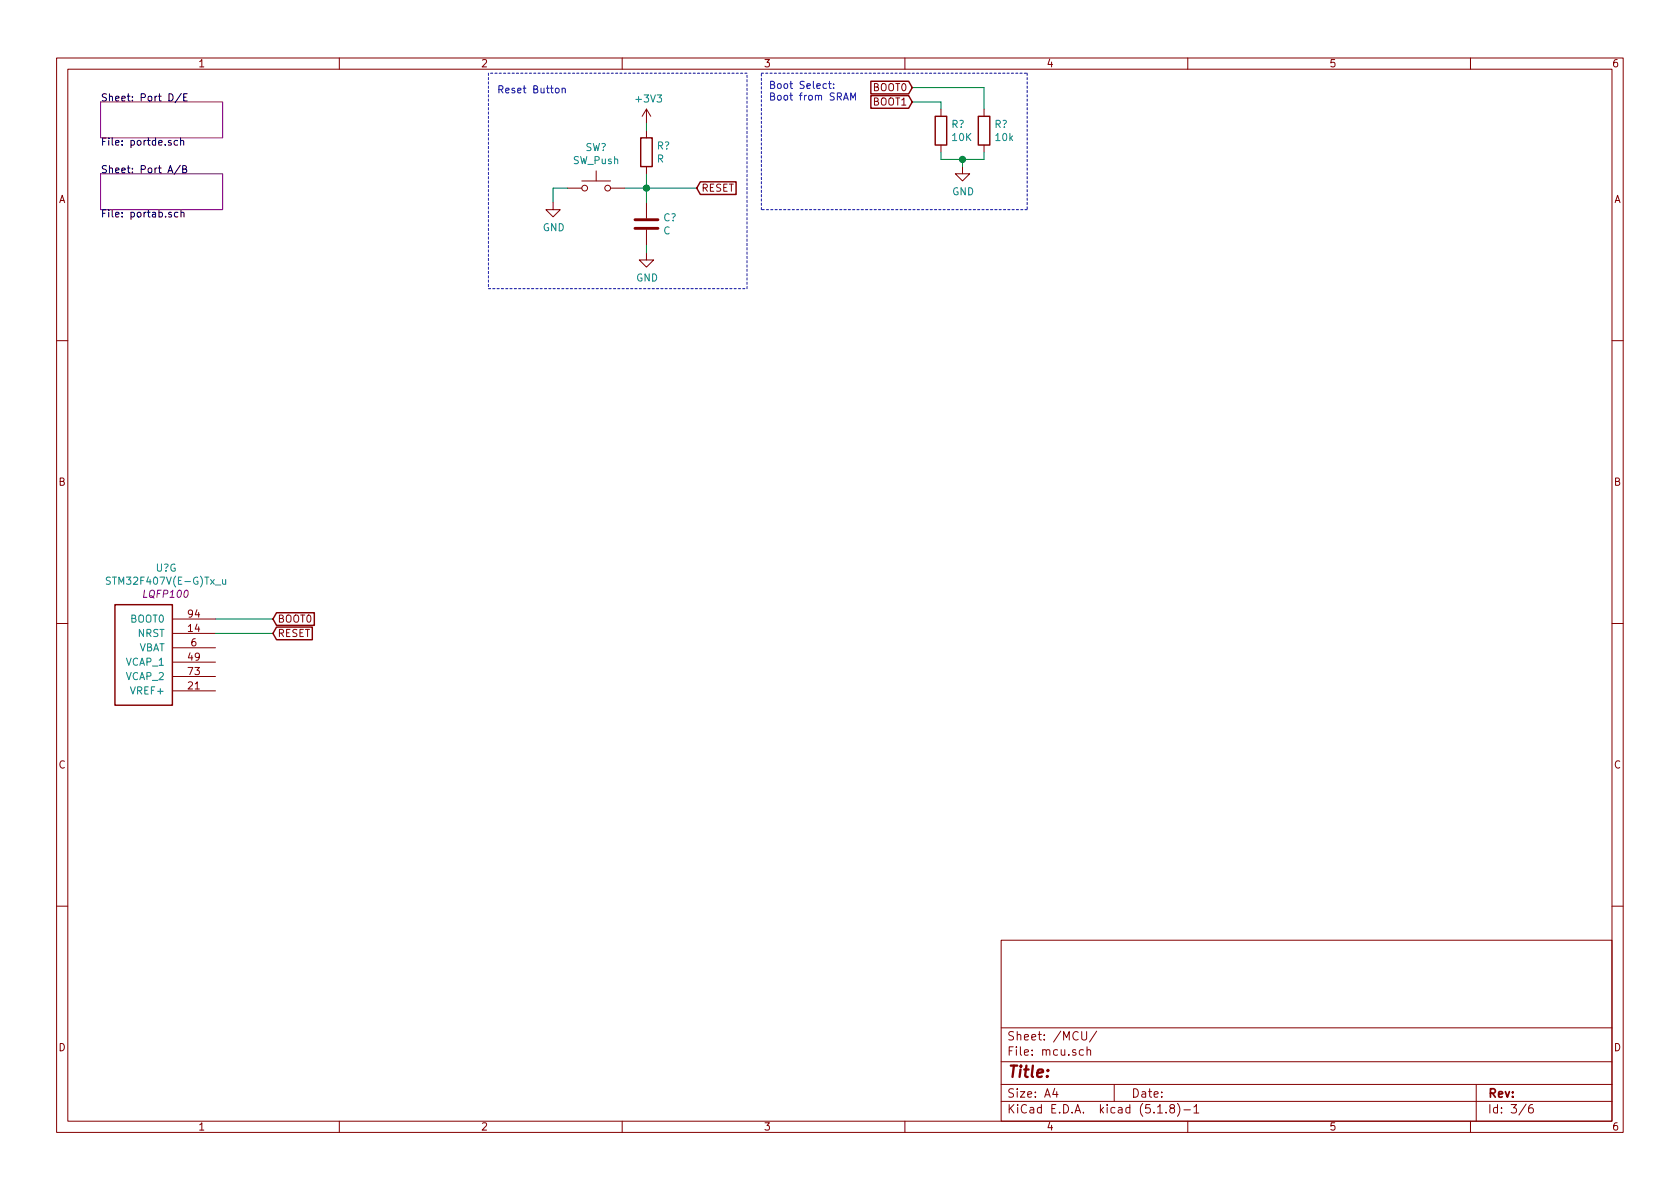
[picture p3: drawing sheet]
<svg xmlns="http://www.w3.org/2000/svg" width="297mm" height="210mm" viewBox="0 0 297 210" stroke-linecap="round" stroke-linejoin="round" font-family="sans-serif">
<g fill="none" stroke="#840000" stroke-width=".18">
<path d="M10 10.3h277v189.9h-277zM12 12.2h273v186.1h-273zM60 10.3v1.9M110 10.3v1.9M114.3 19.3v2.5M114.3 19.3l-.8 1.3M114.3 19.3l.8 1.3M160 10.3v1.9M166.4 19.3v1.3M174 19.3v1.3M210 10.3v1.9M260 10.3v1.9"/>
<path d="M97.8 35.8v1.3h1.3l-1.3 1.2-1.3-1.2h1.3M100.3 33.3h2.6M102.9 32h5M105.4 30.2v1.8M107.9 33.3h2.6M114.3 23.1v1.3M114.3 29.5v1.2M114.3 35.8v2.8M166.4 25.6v1.3M170.2 29.5v1.2h1.2l-1.2 1.3-1.3-1.3h1.3M174 25.6v1.3M114.3 44.7v1.3h1.3l-1.3 1.2-1.3-1.2h1.3"/>
<path d="M114.3 40.6v2.8M10 60.2h2M285 60.2h2M10 110.3h2M30.5 109.5h7.6M30.5 112h7.6M30.5 114.5h7.6M30.5 117.1h7.6M30.5 119.6h7.6M285 110.3h2M30.5 122.2h7.6M10 160.2h2"/>
<path d="M177 166.3h108v32h-108zM285 160.2h2M60 198.3v1.9M110 198.3v1.9M160 198.3v1.9M177 194.8h108M177 191.8h108M177 187.8h108M177 181.8h108M186.5 192.5l-.4 1h1M186.8 193v1M191.3 182.4v1.2l.3 .3h.2l.3-.3v-1.2"/>
<path d="M191.6 185.7l-.5-.1-.3 .3 .1 .6 .2 .1 .5-.1M192.2 185.7l.2-.1 .4 .1v.9M192.2 185.1v1.5M193.9 182.3l-1.3 2M197 191.8v3M204.7 196.8h.8M206.2 196.7v.1M207.1 196l-.3-.3 .2-.3a.48 .48 0 0 1 .6 .1l-.1 .4a.52 .52 0 0 0-.6 .2 .52 .52 0 0 0 .1 .6l.4 .1 .2-.1 .1-.4-.3-.3M208.2 195.1a1.71 1.71 0 0 1 0 2.3M209.3 196.3h1.2M210 198.3v1.9M211.1 195.8l.4-.5v1.5"/>
<path d="M211.1 196.8h.9M260 198.3v1.9M261 191.8v6.5M269.8 195.2l-1.2 2M271 195.3a.62 .62 0 0 0-.7 .7v.7l.3 .1 .4-.1 .1-.5-.1-.2-.4-.1-.3 .3"/>
<circle cx="103.4" cy="33.3" r=".51"/>
<circle cx="107.4" cy="33.3" r=".51"/>
</g>
<path d="M17.8 18h21.6v6.4h-21.6zM17.8 30.7h21.6v6.4h-21.6z" fill="none" stroke="#840084" stroke-width=".18"/>
<g fill="none" stroke="#000" stroke-width=".18">
<path d="M29.9 16.6a.64 .64 0 0 1 .7 .6 .64 .64 0 0 1-.7 .7zM32.1 16.5l-1.1 1.7M32.5 17.2h.4M33.1 16.6h-.6v1.3h.6M29.7 30.6l.4-1.3 .5 1.3M31.4 24.9l-.4-.1-.2 .3 .1 .5h.5M31.4 37.6l-.3-.1-.3 .3 .2 .5h.4M31.9 29.2l-1.1 1.7M31.9 25l.2-.2 .3 .1 .1 .8M31.9 24.4v1.3M32 37.7l.2-.2 .3 .1v.8M32 37.1v1.3"/>
<path d="M32.3 29.9l.5-.1 .2-.2-.1-.2-.6-.1v1.3h.5l.2-.2v-.3l-.3-.2"/>
</g>
<path d="M154 16.9h6.7l.6 1.1-.6 1.1h-6.7zM154 14.4h6.7l.6 1.1-.6 1.1h-6.7zM113.3 24.4h2v5.1h-2zM123.8 32.2h6.3v2.2h-6.3l-.6-1.1zM165.4 20.6h2v5h-2zM173 20.6h2v5h-2zM20.3 106.9h10.2v17.8h-10.2zM48.9 110.9h6.3v2.2h-6.3l-.6-1.1zM48.9 108.4h6.7v2.2h-6.7l-.6-1.1z" fill="none" stroke="#840000" stroke-width=".25"/>
<path d="M112.3 38.9h4M112.3 40.4h4" fill="none" stroke="#840000" stroke-width=".51"/>
<path d="M19.5 102.1h-.5l-.2 .1v.3l.6 .3 .1 .3-.2 .2h-.5M39.3 102.5l.1 .8h.3l.2-.1M39.9 102.5v.8" fill="none" stroke="#008484" stroke-width=".18"/>
<path d="M86.4 12.9v38.1M132.1 12.9h-45.7M134.6 12.9h47M181.6 12.9v24.2M134.6 37.1v-24.2M181.6 37.1h-47M86.4 51h45.7M132.1 51v-38.1" fill="none" stroke="#0000c2" stroke-width=".18" stroke-dasharray=".4 .4"/>
<path d="M161.3 18h5.1v1.3M161.3 15.5h12.7v3.8M100.3 33.3h-2.5v2.5M110.5 33.3h12.7M114.3 21.8v1.3M114.3 30.7v5.1M166.4 26.9v1.3h7.6v-1.3M170.2 28.2v1.3M114.3 43.4v1.3M38.1 112h10.2M38.1 109.5h10.2" fill="none" stroke="#008400" stroke-width=".18"/>
<path d="M88.2 15.8h.6l.1-.5-.2-.1h-.5v1.2M88.5 15.8l.4 .6M146.1 14.9l-.4-.1-.2 .2 .1 .6h.5M146.5 14.8h.5M146.7 14.4v1.1l.3 .1M147.4 15.5v.1M147.4 14.9v.1M149.1 17.7l.5-1.3 .4 1.3M149.3 17.3h.6M150.4 17.7v-1.3l.4 .9 .5-.9v1.3" fill="none" stroke="#0000c2" stroke-width=".18"/>
<g fill="#008400" stroke="#008400" stroke-width=".25">
<circle cx="114.3" cy="33.3" r=".51"/>
<circle cx="170.2" cy="28.2" r=".51"/>
</g>
<text font-size="2.8" fill="#840000" x="178" y="190.5">Title:</text>
<g font-size="2.1" fill="#840000">
<text x="178" y="184">Sheet: /MCU/</text>
<text x="178" y="186.7">File: mcu.sch</text>
<text x="178" y="196.9">KiCad E.D.A. kicad (5.1.8)-1</text>
<text x="178" y="194.1">Size: A4</text>
<text x="200" y="194.1">Date:</text>
<text x="263" y="194.1">Rev:</text>
<text x="263" y="196.9">Id: 3/6</text>
</g>
<g font-size="1.8" fill="#840000">
<text x="35" y="11.9">1</text>
<text x="85" y="11.9">2</text>
<text x="135" y="11.9">3</text>
<text x="185" y="11.9">4</text>
<text x="235" y="11.9">5</text>
<text x="285" y="11.9">6</text>
<text x="154.4" y="16.1">BOOT0</text>
<text x="154.4" y="18.7">BOOT1</text>
<text x="10.4" y="35.9">A</text>
<text x="124" y="33.9">RESET</text>
<text x="285.4" y="35.9">A</text>
<text x="10.4" y="85.9">B</text>
<text x="285.4" y="85.9">B</text>
<text x="33.3" y="109.2">94</text>
<text x="33.3" y="111.8">14</text>
<text x="49" y="112.6">RESET</text>
<text x="49" y="110.1">BOOT0</text>
<text x="33.3" y="116.8">49</text>
<text x="33.3" y="119.4">73</text>
<text x="33.8" y="114.3">6</text>
<text x="33.3" y="121.9">21</text>
<text x="10.4" y="135.9">C</text>
<text x="285.4" y="135.9">C</text>
<text x="10.4" y="185.9">D</text>
<text x="285.4" y="185.9">D</text>
<text x="35" y="199.9">1</text>
<text x="85" y="199.9">2</text>
<text x="135" y="199.9">3</text>
<text x="185" y="199.9">4</text>
<text x="235" y="199.9">5</text>
<text x="285" y="199.9">6</text>
</g>
<g font-size="1.8">
<text x="17.8" y="17.9">Sheet: Port D/E</text>
<text x="17.8" y="25.7">File: portde.sch</text>
<text x="17.8" y="30.6">Sheet: Port A/B</text>
<text x="17.8" y="38.4">File: portab.sch</text>
</g>
<g font-size="1.8" fill="#0000c2">
<text x="89.3" y="16.5">Reset Button</text>
<text x="135.9" y="15.7">Boot Select:</text>
<text x="135.9" y="17.8">Boot from SRAM</text>
</g>
<g font-size="1.8" fill="#008484">
<text x="112.6" y="18.1">+3V3</text>
<text x="168.2" y="22.6">R?</text>
<text x="175.8" y="22.6">R?</text>
<text x="101.3" y="29">SW_Push</text>
<text x="103.5" y="26.7">SW?</text>
<text x="116.2" y="26.4">R?</text>
<text x="116.2" y="28.7">R</text>
<text x="168.4" y="24.9">10K</text>
<text x="176.1" y="24.9">10k</text>
<text x="168.4" y="34.5">GND</text>
<text x="96" y="40.9">GND</text>
<text x="117.3" y="39.1">C?</text>
<text x="117.3" y="41.4">C</text>
<text x="112.5" y="49.8">GND</text>
<text x="27.5" y="101.1">U?G</text>
<text x="19.7" y="103.4">STM32F407V(E-G)Tx_u</text>
<text x="23.1" y="110.1">BOOT0</text>
<text x="24.4" y="112.6">NRST</text>
<text x="22.3" y="117.7">VCAP_1</text>
<text x="24.4" y="115.2">VBAT</text>
<text x="22.3" y="120.3">VCAP_2</text>
<text x="23.5" y="122.8">VREF+</text>
</g>
<text font-size="1.8" fill="#840084" x="25.6" y="105.7">LQFP100</text>
</svg>
